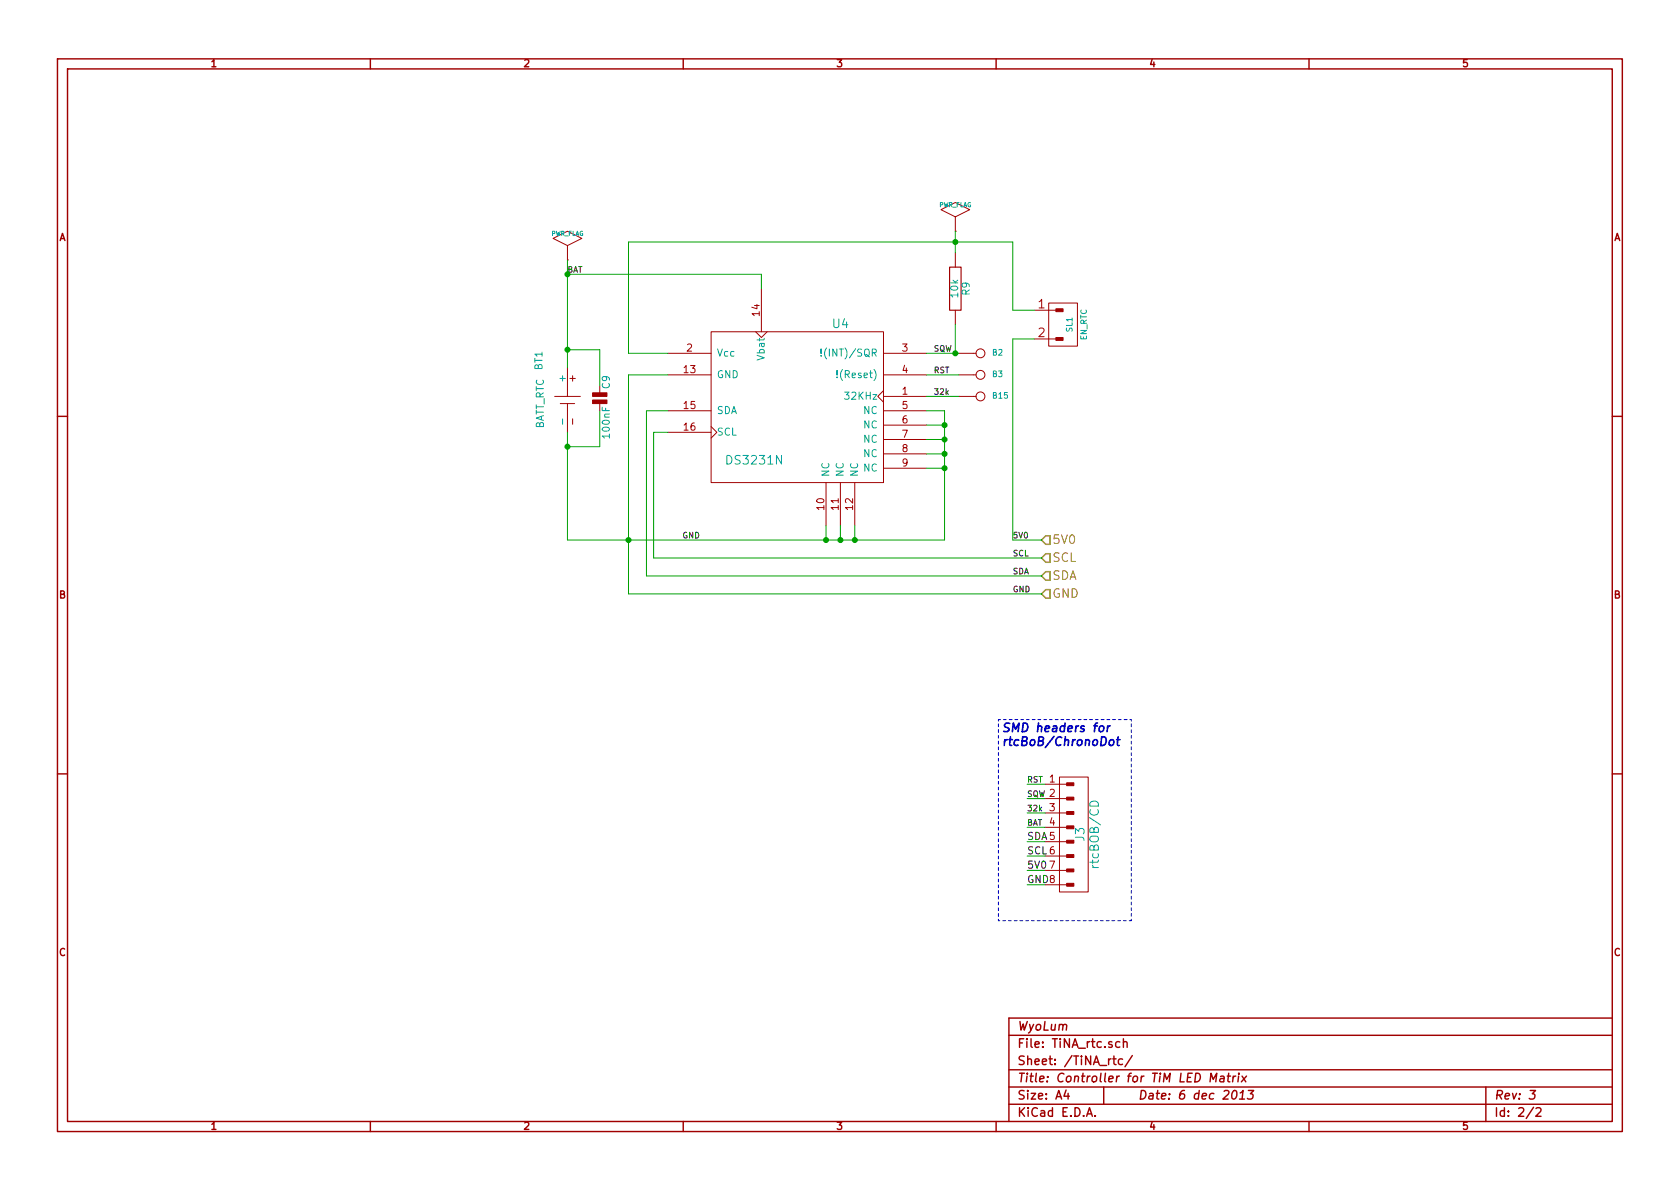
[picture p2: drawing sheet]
<svg xmlns="http://www.w3.org/2000/svg" width="297mm" height="210mm" viewBox="0 0 297 210" stroke-linecap="round" stroke-linejoin="round" font-family="sans-serif">
<g fill="none" stroke="#a00000" stroke-width=".25">
<path d="M10.2 10.4h276.6v189.7h-276.6zM11.9 12.2h273.2v186.1h-273.2zM65.5 10.4v1.8M120.8 10.4v1.8M176.1 10.4v1.8M231.4 10.4v1.8M10.2 73.6h1.7M285.1 73.6h1.7M10.2 136.8h1.7M285.1 136.8h1.7M65.5 198.3v1.8M120.8 198.3v1.8"/>
<path d="M176.1 198.3v1.8M178.4 183.1h106.7M178.4 189.2h106.7M178.4 195.3h106.7M178.4 192.2h106.7M188.5 192.8l-.4 1h1M188.8 193.3v1.1M192.1 197.4l.5-1.5 .5 1.5M192.3 197h.7M193.6 197.3v.1M195.1 192.2v3.1M196.7 187.2h.6"/>
<path d="M197 186.7v1.4l.3 .2M198 184.3a.48 .48 0 0 0-.7 0v.8l.3 .1 .4-.1M198.5 187.3a.48 .48 0 0 0-.7 .1v.7l.2 .2 .5-.1M198.6 184.3h.1a.36 .36 0 0 1 .6 .1v.8M198.6 183.7v1.5M200.2 186.7l-1.3 1.9M213.9 191.3l.2-1.5 .4 1.1 .6-1.1-.1 1.5M215.8 190.4h.6v.9M216.4 190.7a.69 .69 0 0 0-.7 .3v.2l.1 .1 .6-.1M217 190.3h.6M217.2 189.8l-.1 1.3 .3 .2M218 193l.4-.2a.88 .88 0 0 1-.3 1.6l-.3-.3a1.19 1.19 0 0 1 .2-1.1z"/>
<path d="M218.1 190.3l-.2 1M218.5 190.3l-.3 .1-.2 .2M219 190.3l-.1 1M219 189.8v.1M219.2 194.4h.8M219.3 193.3l.5-.5-.2 1.6M219.6 190.3l.7 1M220.4 190.3l-.9 1M220.7 192.8h1l-.6 .6 .3 .1 .2 .2-.3 .6-.5 .1-.3-.2M231.4 198.3v1.8M262.7 192.2v6.1M270.6 192.8h.9l-.6 .6 .4 .1 .1 .2-.1 .4-.3 .3-.6-.2"/>
<path d="M271.1 195.8l-1.3 2M271.6 196l.2-.1h.4l.2 .1 .1 .3-.1 .2-.9 .9h1M285.1 180h-106.7v18.3"/>
</g>
<path d="M167.9 47.2h2v7.7h-2z" fill="none" stroke="#a00000" stroke-width=".2"/>
<g fill="none" stroke="#a00000" stroke-width=".18">
<path d="M166.4 37.1l2.5-1.3 2.5 1.3-2.5 1.2zM168.9 38.3v2.6M97.8 42.2l2.5-1.3 2.6 1.3-2.6 1.2zM100.3 46h.1M100.3 43.4v2.6M125.7 58.7h30.5v26.6h-30.5zM133.6 58.7l1 1 1-1M134.6 51v7.7M168.9 40.9h.1M168.9 44.7v2.5M168.9 54.9v2.5M182.9 59.9h3.8"/>
<path d="M182.9 54.9h3.8M185.4 53.6h5.1v7.6h-5.1zM98.1 70.1h4.5M99.1 71.4h2.5M100.3 65v5.1M100.3 71.4v5M106 68.2v1.3M106 71.4v1.2M118.1 66.3h7.6M118.1 62.5h7.6M118.1 72.6h7.6M118.1 76.4h7.6"/>
<path d="M125.7 75.4l1 1-1 1.1M156.2 69.1l-1 1 1 1M156.2 70.1h7.6M156.2 66.3h7.6M156.2 62.5h7.6M156.2 72.6h7.6M156.2 75.2h7.6M156.2 77.7h7.6M169.5 70.1h3.1M169.5 66.3h3.1M169.5 62.5h3.1M146 85.3v7.7"/>
<path d="M148.6 85.3v7.7M151.1 85.3v7.7M156.2 80.3h7.6M156.2 82.8h7.6M184.8 138.7h3.8M187.3 137.4h5.1v20.3h-5.1zM184.8 156.5h3.8M184.8 153.9h3.8M184.8 151.4h3.8M184.8 148.8h3.8M184.8 146.3h3.8M184.8 143.8h3.8"/>
<path d="M184.8 141.2h3.8"/>
<circle cx="173.4" cy="62.5" r=".79"/>
<circle cx="173.4" cy="66.3" r=".79"/>
<circle cx="173.4" cy="70.1" r=".79"/>
</g>
<path d="M184.9 97.9h.8v1.5h-.8l-.8-.7zM184.9 94.7h.8v1.6h-.8l-.8-.8zM184.9 104.3h.8v1.5h-.8l-.8-.8zM184.9 101.1h.8v1.5h-.8l-.8-.8z" fill="none" stroke="#808000" stroke-width=".25"/>
<path d="M145.2 62.9v.1M145.2 61.7v.8M148 66.7v.1M148 65.5v.8M192.8 142a.81 .81 0 0 1 .9-.3 .81 .81 0 0 1 .5 .8h-1.5z" fill="none" stroke="#00a0a0" stroke-width=".18"/>
<g fill="#a00000" stroke="#a00000" stroke-width=".18">
<path d="M104.8 69.5h2.5v.6h-2.5z"/>
<path d="M104.8 70.7h2.5v.7h-2.5z"/>
<path d="M188.6 156.2h1.3v.5h-1.3z"/>
<path d="M188.6 153.7h1.3v.5h-1.3z"/>
<path d="M188.6 151.1h1.3v.5h-1.3z"/>
<path d="M188.6 148.6h1.3v.5h-1.3z"/>
<path d="M188.6 146h1.3v.6h-1.3z"/>
<path d="M188.6 143.5h1.3v.5h-1.3z"/>
<path d="M188.6 141h1.3v.5h-1.3z"/>
<path d="M188.6 138.4h1.3v.5h-1.3z"/>
<path d="M186.7 59.7h1.3v.5h-1.3z"/>
<path d="M186.7 54.6h1.3v.5h-1.3z"/>
</g>
<path d="M194.5 128.5l.2-.1 .4 .1-.1 .8-.2 .1-.4-.1zM195.9 128.4l-.2 1M196.3 128.4h-.3l-.2 .3M196.3 130.9l.4-.1 .3 .3-.1 .4-.3 .3-.4-.1-.1-.2v-.4zM197.4 130.8h.6M197.7 130.3l-.2 1.3 .4 .2" fill="none" stroke="#00f" stroke-width=".3"/>
<g fill="#00a000" stroke="#00a000" stroke-width=".25">
<circle cx="168.9" cy="42.8" r=".41"/>
<circle cx="100.3" cy="79" r=".41"/>
<circle cx="167" cy="80.3" r=".41"/>
<circle cx="167" cy="75.2" r=".41"/>
<circle cx="148.6" cy="95.5" r=".41"/>
<circle cx="146" cy="95.5" r=".41"/>
<circle cx="151.1" cy="95.5" r=".41"/>
<circle cx="167" cy="77.7" r=".41"/>
<circle cx="167" cy="82.8" r=".41"/>
<circle cx="111.1" cy="95.5" r=".41"/>
<circle cx="100.3" cy="61.8" r=".41"/>
<circle cx="168.9" cy="62.5" r=".41"/>
<circle cx="100.3" cy="48.5" r=".41"/>
</g>
<g fill="none" stroke="#00a000" stroke-width=".18">
<path d="M100.3 46v19M100.3 48.5h34.3v2.5M168.9 40.9v3.8M168.9 57.4v5.1M182.9 59.9h-3.8v35.6h5M182.9 54.9h-3.8v-12.1h-68v19.7h7M100.3 61.8h5.7v6.4M106 72.6v6.4h-5.7M118.1 66.3h-7v38.7h73M118.1 72.6h-3.8v29.2h69.8M118.1 76.4h-2.5v22.3h68.5M163.8 72.6h3.2v22.9h-66.7v-19.1"/>
<path d="M163.8 66.3h5.7M163.8 75.2h3.2M163.8 77.7h3.2M163.8 62.5h5.7M163.8 70.1h5.7M146 93v2.5M148.6 93v2.5M151.1 93v2.5M163.8 80.3h3.2M163.8 82.8h3.2M181.6 138.7h3.2M181.6 143.8h3.2"/>
<path d="M181.6 141.2h3.2M181.6 146.3h3.2M181.6 148.8h3.2M181.6 153.9h3.2M181.6 156.5h3.2M181.6 151.4h3.2"/>
</g>
<path d="M176.5 127.2v35.6M200 127.2h-23.5M176.5 162.8h23.5M200 162.8v-35.6" fill="none" stroke="#00f" stroke-width=".18" stroke-dasharray=".5" stroke-dashoffset=".3"/>
<g font-size="2.1" fill="#00a0a0">
<text x="147.2" y="58.1">U4</text>
<text x="128.8" y="82.2">DS3231N</text>
<text x="191.8" y="148.7" transform="rotate(-90 191.8 148.7)">J3</text>
<text x="194.4" y="153.1" transform="rotate(-90 194.4 153.1)">rtcBOB/CD</text>
</g>
<g font-size="2.1" fill="#a00000">
<text x="183.6" y="54.6">1</text>
<text x="183.6" y="59.7">2</text>
<text x="179.9" y="185.4">File: TiNA_rtc.sch</text>
<text x="179.9" y="182.3">WyoLum</text>
<text x="179.9" y="191.5">Title: Controller for TiM LED Matrix</text>
<text x="179.9" y="188.4">Sheet: /TiNA_rtc/</text>
<text x="179.9" y="197.6">KiCad E.D.A.</text>
<text x="179.9" y="194.5">Size: A4</text>
<text x="201.2" y="194.5">Date: 6 dec 2013</text>
<text x="264.2" y="194.5">Rev: 3</text>
<text x="264.2" y="197.6">Id: 2/2</text>
</g>
<g font-size="2.1" fill="#808000">
<text x="186.1" y="99.4">SCL</text>
<text x="186.1" y="96.3">5V0</text>
<text x="186.1" y="105.8">GND</text>
<text x="186.1" y="102.6">SDA</text>
</g>
<g font-size="2.1" fill="#00f">
<text x="177.2" y="129.5">SMD headers for</text>
<text x="177.2" y="132">rtcBoB/ChronoDot</text>
</g>
<g font-size="1.8" fill="#a00000">
<text x="37.3" y="11.9">1</text>
<text x="92.7" y="11.9">2</text>
<text x="148" y="11.9">3</text>
<text x="203.3" y="11.9">4</text>
<text x="258.6" y="11.9">5</text>
<text x="10.4" y="42.7">A</text>
<text x="285.3" y="42.7">A</text>
<text x="134.4" y="55.8" transform="rotate(-90 134.4 55.8)">14</text>
<text x="121.4" y="62.2">2</text>
<text x="159.5" y="62.2">3</text>
<text x="101.9" y="67.4" transform="rotate(-90 101.9 67.4)">+</text>
<text x="121" y="66">13</text>
<text x="159.5" y="69.8">1</text>
<text x="159.5" y="66">4</text>
<text x="101.9" y="74.8" transform="rotate(-90 101.9 74.8)">-</text>
<text x="121" y="72.4">15</text>
<text x="121" y="76.2">16</text>
<text x="159.5" y="72.4">5</text>
<text x="159.5" y="74.9">6</text>
<text x="159.5" y="77.5">7</text>
<text x="159.5" y="80">8</text>
<text x="159.5" y="82.5">9</text>
<text x="145.8" y="90.1" transform="rotate(-90 145.8 90.1)">10</text>
<text x="148.3" y="90.1" transform="rotate(-90 148.3 90.1)">11</text>
<text x="150.9" y="90.1" transform="rotate(-90 150.9 90.1)">12</text>
<text x="10.4" y="105.9">B</text>
<text x="285.3" y="105.9">B</text>
<text x="185.6" y="138.4">1</text>
<text x="185.6" y="141">2</text>
<text x="185.6" y="143.5">3</text>
<text x="181.6" y="148.6">SDA 5</text>
<text x="185.6" y="146">4</text>
<text x="181.6" y="151.1">SCL 6</text>
<text x="185.6" y="153.7">7</text>
<text x="181.6" y="156.2">GND8</text>
<text x="10.4" y="169.1">C</text>
<text x="285.3" y="169.1">C</text>
<text x="37.3" y="199.8">1</text>
<text x="92.7" y="199.8">2</text>
<text x="148" y="199.8">3</text>
<text x="203.3" y="199.8">4</text>
<text x="258.6" y="199.8">5</text>
</g>
<g font-size="1.8" fill="#00a0a0">
<text x="169.5" y="52.5" transform="rotate(-90 169.5 52.5)">10k</text>
<text x="171.5" y="52.2" transform="rotate(-90 171.5 52.2)">R9</text>
<text x="96" y="65.4" transform="rotate(-90 96 65.4)">BT1</text>
<text x="126.7" y="63.1">Vcc</text>
<text x="135.3" y="63.5" transform="rotate(-90 135.3 63.5)">Vbat</text>
<text x="146.3" y="63.1">!(INT)/SQR</text>
<text x="100.1" y="67.4" transform="rotate(-90 100.1 67.4)">+</text>
<text x="107.9" y="68.7" transform="rotate(-90 107.9 68.7)">C9</text>
<text x="126.7" y="66.9">GND</text>
<text x="148.6" y="66.9">!(Reset)</text>
<text x="149.8" y="70.7">32KHz</text>
<text x="96.2" y="76" transform="rotate(-90 96.2 76)">BATT_RTC</text>
<text x="100.1" y="74.8" transform="rotate(-90 100.1 74.8)">-</text>
<text x="107.9" y="77.3" transform="rotate(-90 107.9 77.3)">100nF</text>
<text x="126.7" y="73.3">SDA</text>
<text x="126.7" y="77.1">SCL</text>
<text x="152.6" y="73.3">NC</text>
<text x="152.6" y="75.8">NC</text>
<text x="152.6" y="78.4">NC</text>
<text x="152.6" y="80.9">NC</text>
<text x="152.6" y="83.4">NC</text>
<text x="146.7" y="84.3" transform="rotate(-90 146.7 84.3)">NC</text>
<text x="149.2" y="84.3" transform="rotate(-90 149.2 84.3)">NC</text>
<text x="151.8" y="84.3" transform="rotate(-90 151.8 84.3)">NC</text>
</g>
<text font-size="1.8" x="181.6" y="153.7">5V0</text>
<g font-size="1.4">
<text x="100.3" y="48.3">BAT</text>
<text x="165.1" y="62.2">SQW</text>
<text x="165.1" y="66">RST</text>
<text x="165.1" y="69.8">32k</text>
<text x="120.6" y="95.2">GND</text>
<text x="179.1" y="95.2">5V0</text>
<text x="179.1" y="98.4">SCL</text>
<text x="179.1" y="101.6">SDA</text>
<text x="179.1" y="104.8">GND</text>
<text x="181.6" y="143.5">32k</text>
<text x="181.6" y="141">SQW</text>
<text x="181.6" y="138.4">RST</text>
<text x="181.6" y="146">BAT</text>
</g>
<g font-size="1.4" fill="#00a0a0">
<text x="189.7" y="58.7" transform="rotate(-90 189.7 58.7)">SL1</text>
<text x="175.5" y="62.9">B2</text>
<text x="192.2" y="60.2" transform="rotate(-90 192.2 60.2)">EN_RTC</text>
<text x="175.5" y="66.7">B3</text>
<text x="175.6" y="70.5">B15</text>
</g>
<g font-size="1.1" fill="#00a0a0">
<text x="97.4" y="41.7">PWR_FLAG</text>
<text x="165.9" y="36.6">PWR_FLAG</text>
</g>
</svg>
